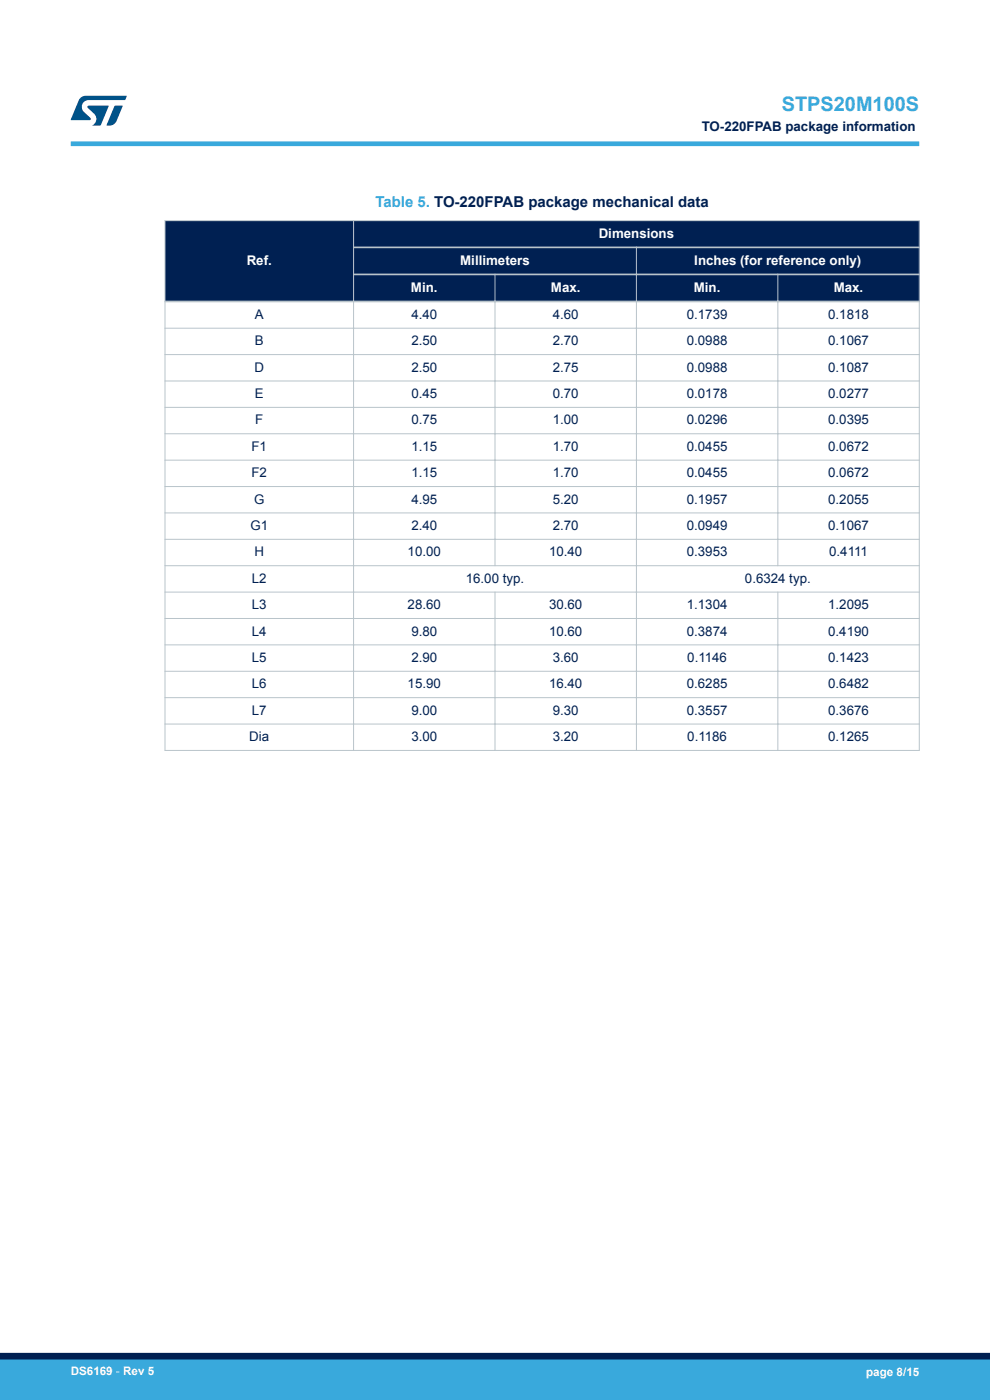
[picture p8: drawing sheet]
<svg xmlns="http://www.w3.org/2000/svg" width="210mm" height="297mm" viewBox="0 0 210 297" stroke-linecap="round" stroke-linejoin="round" font-family="sans-serif">
<g fill="#002052">
<path d="M35 46.8h160v17.2h-160z" fill-rule="evenodd"/>
<path d="M35 46.8h160v5.7h-160z" fill-rule="evenodd"/>
<path d="M35 52.5h160v5.7h-160z" fill-rule="evenodd"/>
<path d="M35 58.2h160v5.8h-160z" fill-rule="evenodd"/>
<path d="M35.1 46.9h39.8v16.9h-39.8z" fill-rule="evenodd"/>
</g>
<g fill="none" stroke="#b9c4ca" stroke-width=".21">
<path d="M34.9 46.8h160.2M35 46.7v112.6M75 46.7v112.6M105 58v62.1M135 52.3v107M165 58v62.1M195 46.7v112.6M34.9 69.6h160.2M34.9 75.2h160.2M34.9 80.8h160.2M34.9 86.4h160.2M34.9 92h160.2"/>
<path d="M34.9 97.6h160.2M34.9 103.2h160.2M34.9 108.8h160.2M34.9 114.4h160.2M34.9 120h160.2M34.9 125.6h160.2M34.9 131.2h160.2M34.9 136.8h160.2M105 125.5v33.8M165 125.5v33.8M34.9 142.4h160.2M34.9 148h160.2"/>
<path d="M34.9 153.6h160.2M34.9 159.2h160.2"/>
</g>
<path d="M74.9 52.5h120.2M74.9 58.2h120.2M195.1 64h-160.2" fill="none" stroke="#b9c4ca" stroke-width=".35"/>
<path d="M15 30.5h180" fill="none" stroke="#39a9dc" stroke-width="1"/>
<g fill="#005288">
<path d="M17.1 20.7l1.1-.4 8.7 .1-.4 .8h-7.6a1.45 1.45 0 0 0-1.4 .9 1.45 1.45 0 0 0 .2 1.6l1.5 1.3v.4l-4.2 .1 1.7-4.2z"/>
<path d="M24.3 22.4l1.7 .1-1.3 3.2a1.6 1.6 0 0 1-1.5 .9l-.6-.1z"/>
<path d="M18.6 22.5h4.5l-1.8 4.1h-1.7a1.54 1.54 0 0 0 .4-2.4l-1.4-1.3z"/>
</g>
<g fill="#39a9dc">
<path d="M0 288.4h210v8.6h-210z" fill-rule="evenodd"/>
<path d="M-.1 288.4h210.2v4.4h-210.2z" fill-rule="evenodd"/>
</g>
<path d="M0 287.7h210" fill="none" stroke="#002052" stroke-width="1.4"/>
<text font-size="4.2" fill="#39a9dc" x="165.8" y="23.5">STPS20M100S</text>
<text font-size="3.2" fill="#39a9dc" x="79.6" y="43.8">Table 5. TO-220FPAB package mechanical data</text>
<g font-size="2.8" fill="#002052">
<text x="148.8" y="27.9">TO-220FPAB package information</text>
<text x="54.1" y="67.6">A</text>
<text x="87.3" y="67.6">4.40</text>
<text x="117.3" y="67.6">4.60</text>
<text x="145.7" y="67.6">0.1739</text>
<text x="175.7" y="67.6">0.1818</text>
<text x="54.1" y="73.2">B</text>
<text x="87.3" y="73.2">2.50</text>
<text x="117.3" y="73.2">2.70</text>
<text x="145.7" y="73.2">0.0988</text>
<text x="175.7" y="73.2">0.1067</text>
<text x="54" y="78.8">D</text>
<text x="87.3" y="78.8">2.50</text>
<text x="117.3" y="78.8">2.75</text>
<text x="145.7" y="78.8">0.0988</text>
<text x="175.7" y="78.8">0.1087</text>
<text x="54.1" y="84.4">E</text>
<text x="87.3" y="84.4">0.45</text>
<text x="117.3" y="84.4">0.70</text>
<text x="145.7" y="84.4">0.0178</text>
<text x="175.7" y="84.4">0.0277</text>
<text x="53.4" y="95.6">F1</text>
<text x="54.1" y="90">F</text>
<text x="87.3" y="90">0.75</text>
<text x="87.3" y="95.6">1.15</text>
<text x="117.3" y="90">1.00</text>
<text x="117.3" y="95.6">1.70</text>
<text x="145.7" y="90">0.0296</text>
<text x="145.7" y="95.6">0.0455</text>
<text x="175.7" y="90">0.0395</text>
<text x="175.7" y="95.6">0.0672</text>
<text x="53.4" y="101.2">F2</text>
<text x="87.3" y="101.2">1.15</text>
<text x="117.3" y="101.2">1.70</text>
<text x="145.7" y="101.2">0.0455</text>
<text x="175.7" y="101.2">0.0672</text>
<text x="53.9" y="106.8">G</text>
<text x="87.3" y="106.8">4.95</text>
<text x="117.3" y="106.8">5.20</text>
<text x="145.7" y="106.8">0.1957</text>
<text x="175.7" y="106.8">0.2055</text>
<text x="53.1" y="112.4">G1</text>
<text x="87.3" y="112.4">2.40</text>
<text x="117.3" y="112.4">2.70</text>
<text x="145.7" y="112.4">0.0949</text>
<text x="175.7" y="112.4">0.1067</text>
<text x="54" y="118">H</text>
<text x="86.5" y="118">10.00</text>
<text x="116.5" y="118">10.40</text>
<text x="145.7" y="118">0.3953</text>
<text x="175.9" y="118">0.4111</text>
<text x="53.4" y="123.6">L2</text>
<text x="98.8" y="123.6">16.00 typ.</text>
<text x="158" y="123.6">0.6324 typ.</text>
<text x="53.4" y="129.2">L3</text>
<text x="86.5" y="129.2">28.60</text>
<text x="116.5" y="129.2">30.60</text>
<text x="145.7" y="129.2">1.1304</text>
<text x="175.7" y="129.2">1.2095</text>
<text x="53.4" y="134.8">L4</text>
<text x="87.3" y="134.8">9.80</text>
<text x="116.5" y="134.8">10.60</text>
<text x="145.7" y="134.8">0.3874</text>
<text x="175.7" y="134.8">0.4190</text>
<text x="53.4" y="140.4">L5</text>
<text x="87.3" y="140.4">2.90</text>
<text x="117.3" y="140.4">3.60</text>
<text x="145.8" y="140.4">0.1146</text>
<text x="175.7" y="140.4">0.1423</text>
<text x="53.4" y="146">L6</text>
<text x="86.5" y="146">15.90</text>
<text x="116.5" y="146">16.40</text>
<text x="145.7" y="146">0.6285</text>
<text x="175.7" y="146">0.6482</text>
<text x="53.4" y="151.6">L7</text>
<text x="87.3" y="151.6">9.00</text>
<text x="117.3" y="151.6">9.30</text>
<text x="145.7" y="151.6">0.3557</text>
<text x="175.7" y="151.6">0.3676</text>
<text x="52.9" y="157.2">Dia</text>
<text x="87.3" y="157.2">3.00</text>
<text x="117.3" y="157.2">3.20</text>
<text x="145.8" y="157.2">0.1186</text>
<text x="175.7" y="157.2">0.1265</text>
</g>
<g font-size="2.8" fill="#fff">
<text x="127" y="50.4">Dimensions</text>
<text x="52.3" y="56.2">Ref.</text>
<text x="97.6" y="56.2">Millimeters</text>
<text x="147.3" y="56.2">Inches (for reference only)</text>
<text x="87.2" y="61.9">Min.</text>
<text x="116.9" y="61.9">Max.</text>
<text x="147.2" y="61.9">Min.</text>
<text x="176.9" y="61.9">Max.</text>
</g>
<g font-size="2.5" fill="#fff">
<text x="15" y="291.6">DS6169 - Rev 5</text>
<text x="183.7" y="291.9">page 8/15</text>
</g>
</svg>
